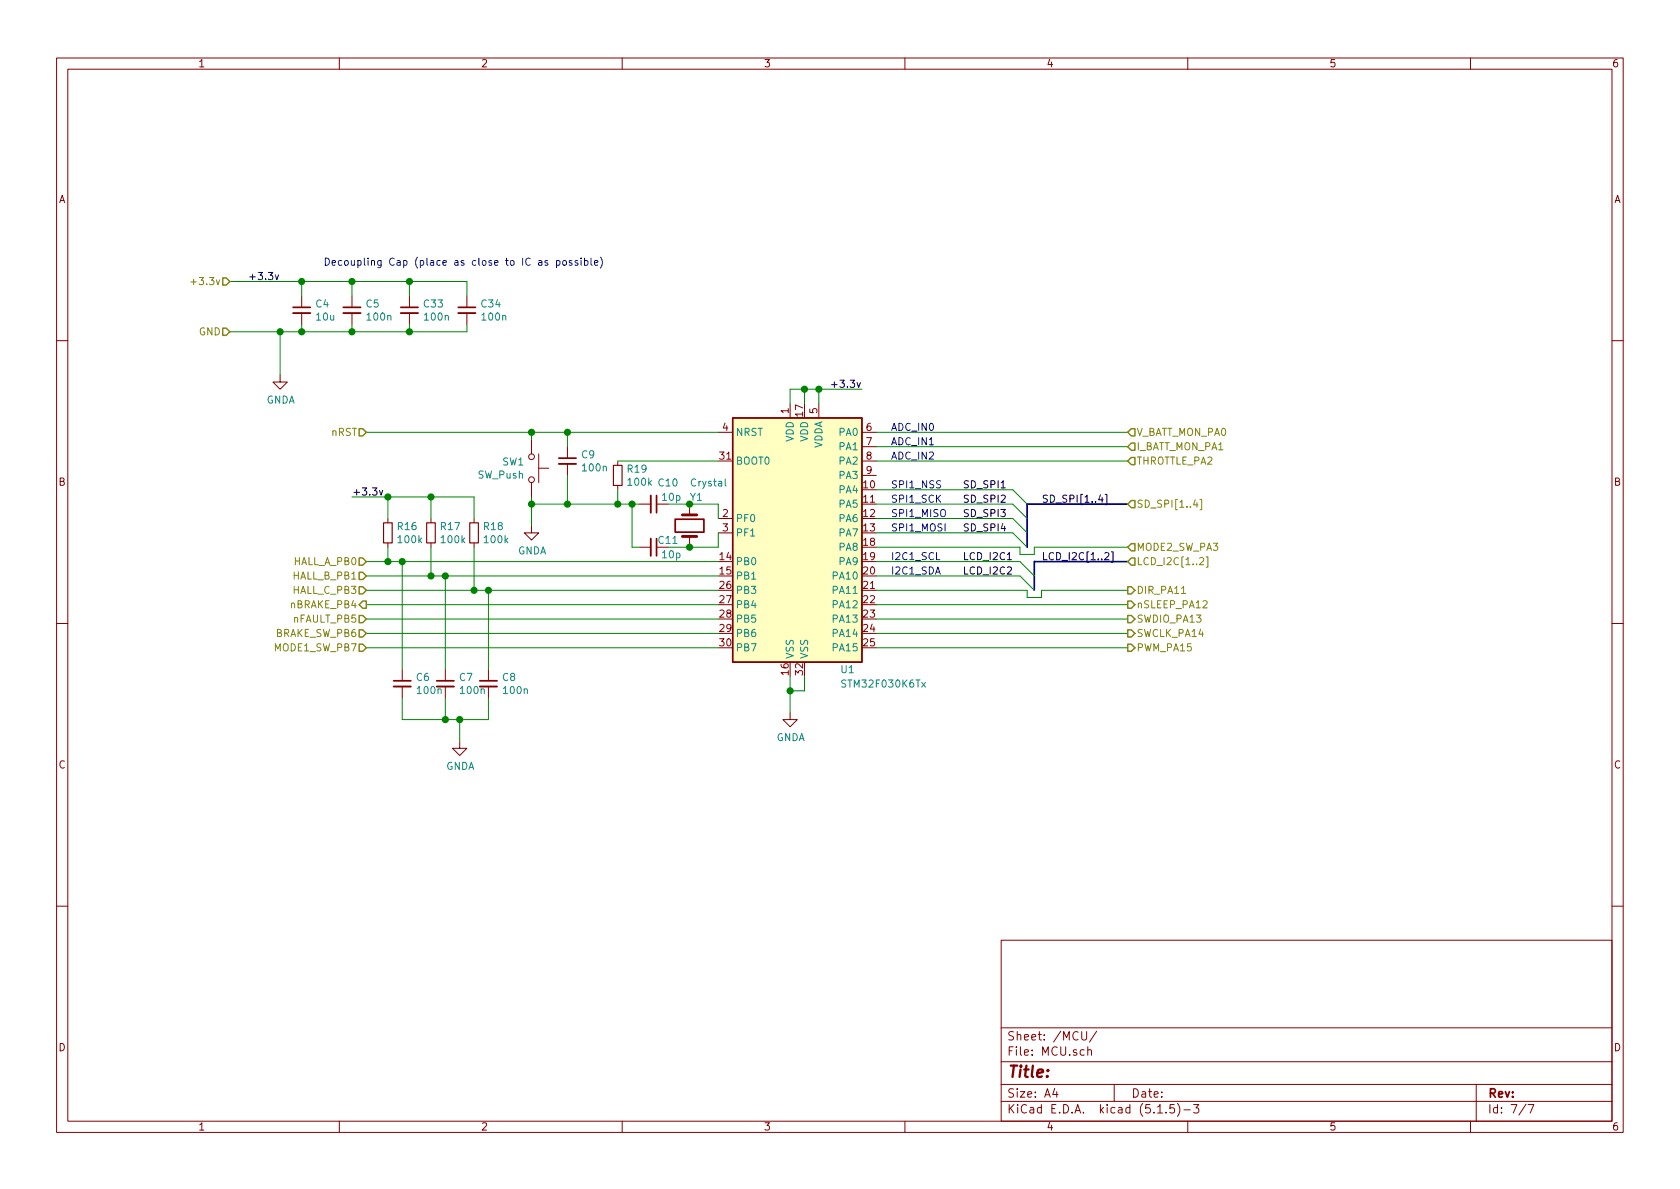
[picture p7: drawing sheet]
EESchema Schematic File Version 4
EELAYER 30 0
EELAYER END
$Descr A4 11693 8268
encoding utf-8
Sheet 7 7
Title ""
Date ""
Rev ""
Comp ""
Comment1 ""
Comment2 ""
Comment3 ""
Comment4 ""
$EndDescr
$Comp
L MCU_ST_STM32F0:STM32F030K6Tx U?
U 1 1
P 5600 3700
AR Path="/5F8C2CD9" Ref="U?"  Part="1" 
AR Path="/5F8BD648/5F8C2CD9" Ref="U1"  Part="1" 
F 0 "U1" H 5900 2750 50  0000 C CNN
F 1 "STM32F030K6Tx" H 6150 2650 50  0000 C CNN
F 2 "Package_QFP:LQFP-32_7x7mm_P0.8mm" H 5100 2800 50  0001 R CNN
F 3 "http://www.st.com/st-web-ui/static/active/en/resource/technical/document/datasheet/DM00088500.pdf" H 5600 3700 50  0001 C CNN
	1    5600 3700
	1    0    0    -1  
$EndComp
Wire Wire Line
	5500 2700 5600 2700
Wire Wire Line
	5700 2700 5700 2800
Wire Wire Line
	5500 2700 5500 2800
Wire Wire Line
	5600 2700 5600 2800
Connection ~ 5600 2700
Wire Wire Line
	5600 2700 5700 2700
Wire Wire Line
	5500 4700 5500 4800
Wire Wire Line
	5600 4800 5600 4700
Text HLabel 1600 2300 0    50   Input ~ 0
GND
Wire Wire Line
	6100 3000 7850 3000
Text Notes 6200 3000 0    50   ~ 0
ADC_IN0
Text Notes 6200 3100 0    50   ~ 0
ADC_IN1
Wire Wire Line
	6100 3100 7850 3100
Text Notes 6200 3600 0    50   ~ 0
SPI1_MISO
Text Notes 6200 3700 0    50   ~ 0
SPI1_MOSI
Text Notes 6200 3900 0    50   ~ 0
I2C1_SCL
Wire Wire Line
	6100 3600 7050 3600
Text Notes 6200 4000 0    50   ~ 0
I2C1_SDA
Text Notes 6200 3500 0    50   ~ 0
SPI1_SCK
Text Notes 6200 3400 0    50   ~ 0
SPI1_NSS
$Comp
L Device:C_Small C11
U 1 1
P 4550 3800
F 0 "C11" V 4500 3900 50  0000 C CNN
F 1 "10p" V 4600 3850 50  0000 L CNN
F 2 "Capacitor_SMD:C_0805_2012Metric" H 4550 3800 50  0001 C CNN
F 3 "~" H 4550 3800 50  0001 C CNN
	1    4550 3800
	0    1    1    0   
$EndComp
Wire Wire Line
	4400 3500 4450 3500
Wire Wire Line
	5000 3500 5000 3600
Wire Wire Line
	5000 3700 5000 3800
$Comp
L Device:C_Small C10
U 1 1
P 4550 3500
F 0 "C10" V 4400 3600 50  0000 C CNN
F 1 "10p" V 4500 3550 50  0000 L CNN
F 2 "Capacitor_SMD:C_0805_2012Metric" H 4550 3500 50  0001 C CNN
F 3 "~" H 4550 3500 50  0001 C CNN
	1    4550 3500
	0    1    1    0   
$EndComp
Wire Wire Line
	4450 3800 4400 3800
Wire Wire Line
	6100 3400 7050 3400
Wire Wire Line
	6100 3500 7050 3500
Text HLabel 7850 3000 2    50   Input ~ 0
V_BATT_MON_PA0
Text HLabel 7850 3100 2    50   Input ~ 0
I_BATT_MON_PA1
Text HLabel 7850 3800 2    50   Input ~ 0
MODE2_SW_PA3
Text HLabel 7850 3500 2    50   Input ~ 0
SD_SPI[1..4]
Wire Bus Line
	7150 3500 7850 3500
Entry Wire Line
	7050 3400 7150 3500
Entry Wire Line
	7050 3500 7150 3600
Entry Wire Line
	7050 3600 7150 3700
Entry Wire Line
	7050 3700 7150 3800
Text Label 6700 3400 0    50   ~ 0
SD_SPI1
Text Label 6700 3500 0    50   ~ 0
SD_SPI2
Text Label 6700 3600 0    50   ~ 0
SD_SPI3
Text Label 6700 3700 0    50   ~ 0
SD_SPI4
Text Label 7250 3500 0    50   ~ 0
SD_SPI[1..4]
Text Label 6700 3900 0    50   ~ 0
LCD_I2C1
Text Label 6700 4000 0    50   ~ 0
LCD_I2C2
Wire Bus Line
	7850 3900 7200 3900
Entry Wire Line
	7100 3900 7200 4000
Wire Wire Line
	6100 3900 7100 3900
Text Label 7250 3900 0    50   ~ 0
LCD_I2C[1..2]
Wire Wire Line
	5000 4100 3400 4100
Text HLabel 2550 3900 0    50   Input ~ 0
HALL_A_PB0
Text HLabel 2550 4000 0    50   Input ~ 0
HALL_B_PB1
Text HLabel 2550 4100 0    50   Input ~ 0
HALL_C_PB3
Text HLabel 2550 4200 0    50   Output ~ 0
nBRAKE_PB4
Text HLabel 2550 4300 0    50   Input ~ 0
nFAULT_PB5
Wire Wire Line
	5000 4200 2550 4200
Text HLabel 2550 3000 0    50   Input ~ 0
nRST
Connection ~ 3950 3000
Wire Wire Line
	3950 3000 3950 3100
$Comp
L Device:C_Small C9
U 1 1
P 3950 3200
F 0 "C9" H 4042 3246 50  0000 L CNN
F 1 "100n" H 4042 3155 50  0000 L CNN
F 2 "Capacitor_SMD:C_0805_2012Metric" H 3950 3200 50  0001 C CNN
F 3 "~" H 3950 3200 50  0001 C CNN
	1    3950 3200
	1    0    0    -1  
$EndComp
Wire Wire Line
	5500 4800 5500 4950
Connection ~ 5500 4800
Wire Wire Line
	5500 4800 5600 4800
Wire Wire Line
	4400 3500 4300 3500
Connection ~ 4400 3500
Wire Wire Line
	5000 4400 2550 4400
Text HLabel 2550 4400 0    50   Input ~ 0
BRAKE_SW_PB6
Wire Wire Line
	3950 3300 3950 3500
Connection ~ 3950 3500
Wire Wire Line
	3950 3000 3700 3000
$Comp
L Switch:SW_Push SW1
U 1 1
P 3700 3250
F 0 "SW1" V 3654 3202 50  0000 R CNN
F 1 "SW_Push" V 3745 3202 50  0000 R CNN
F 2 "Button_Switch_SMD:SW_Push_1P1T_NO_6x6mm_H9.5mm" H 3700 3450 50  0001 C CNN
F 3 "~" H 3700 3450 50  0001 C CNN
	1    3700 3250
	0    1    1    0   
$EndComp
Wire Wire Line
	3700 3450 3700 3500
Wire Wire Line
	3700 3500 3950 3500
Wire Wire Line
	3700 3050 3700 3000
Connection ~ 3700 3000
Wire Wire Line
	3700 3000 2550 3000
Wire Wire Line
	3700 3650 3700 3500
Connection ~ 3700 3500
$Comp
L Device:R_Small R19
U 1 1
P 4300 3300
F 0 "R19" H 4359 3346 50  0000 L CNN
F 1 "100k" H 4359 3255 50  0000 L CNN
F 2 "Resistor_SMD:R_0805_2012Metric_Pad1.15x1.40mm_HandSolder" H 4300 3300 50  0001 C CNN
F 3 "~" H 4300 3300 50  0001 C CNN
	1    4300 3300
	1    0    0    -1  
$EndComp
Wire Wire Line
	4300 3400 4300 3500
Connection ~ 4300 3500
Wire Wire Line
	4300 3500 3950 3500
Wire Wire Line
	4300 3200 5000 3200
$Comp
L Device:R_Small R16
U 1 1
P 2700 3700
F 0 "R16" H 2759 3746 50  0000 L CNN
F 1 "100k" H 2759 3655 50  0000 L CNN
F 2 "Resistor_SMD:R_0805_2012Metric_Pad1.15x1.40mm_HandSolder" H 2700 3700 50  0001 C CNN
F 3 "~" H 2700 3700 50  0001 C CNN
	1    2700 3700
	1    0    0    -1  
$EndComp
$Comp
L Device:R_Small R17
U 1 1
P 3000 3700
F 0 "R17" H 3059 3746 50  0000 L CNN
F 1 "100k" H 3059 3655 50  0000 L CNN
F 2 "Resistor_SMD:R_0805_2012Metric_Pad1.15x1.40mm_HandSolder" H 3000 3700 50  0001 C CNN
F 3 "~" H 3000 3700 50  0001 C CNN
	1    3000 3700
	1    0    0    -1  
$EndComp
$Comp
L Device:R_Small R18
U 1 1
P 3300 3700
F 0 "R18" H 3359 3746 50  0000 L CNN
F 1 "100k" H 3359 3655 50  0000 L CNN
F 2 "Resistor_SMD:R_0805_2012Metric_Pad1.15x1.40mm_HandSolder" H 3300 3700 50  0001 C CNN
F 3 "~" H 3300 3700 50  0001 C CNN
	1    3300 3700
	1    0    0    -1  
$EndComp
Wire Wire Line
	2550 3900 2700 3900
Wire Wire Line
	2700 3800 2700 3900
Connection ~ 2700 3900
Wire Wire Line
	2700 3900 2800 3900
Wire Wire Line
	3000 3800 3000 4000
Connection ~ 3000 4000
Wire Wire Line
	3000 4000 2550 4000
Wire Wire Line
	3300 3800 3300 4100
Connection ~ 3300 4100
Wire Wire Line
	3300 4100 2550 4100
Wire Wire Line
	2700 3600 2700 3450
Wire Wire Line
	3000 3600 3000 3450
Wire Wire Line
	3300 3600 3300 3450
Wire Wire Line
	3300 3450 3000 3450
Connection ~ 3000 3450
Text HLabel 1600 1950 0    50   Input ~ 0
+3.3v
Wire Wire Line
	1600 2300 1950 2300
Wire Wire Line
	1950 2300 1950 2600
Text Label 1950 1950 2    50   ~ 0
+3.3v
$Comp
L Device:C_Small C4
U 1 1
P 2100 2150
F 0 "C4" H 2192 2196 50  0000 L CNN
F 1 "10u" H 2192 2105 50  0000 L CNN
F 2 "Capacitor_SMD:C_0805_2012Metric_Pad1.15x1.40mm_HandSolder" H 2100 2150 50  0001 C CNN
F 3 "~" H 2100 2150 50  0001 C CNN
	1    2100 2150
	1    0    0    -1  
$EndComp
Text Label 6000 2700 2    50   ~ 0
+3.3v
Wire Wire Line
	2100 2250 2100 2300
Wire Wire Line
	2100 2300 1950 2300
Connection ~ 1950 2300
Wire Wire Line
	2100 2050 2100 1950
Wire Wire Line
	1600 1950 2100 1950
Text Notes 2250 1850 0    50   ~ 0
Decoupling Cap (place as close to IC as possible)
Connection ~ 5700 2700
Wire Wire Line
	5700 2700 6000 2700
Text Label 2450 3450 0    50   ~ 0
+3.3v
Wire Wire Line
	2700 3450 3000 3450
Wire Wire Line
	2700 3450 2450 3450
Connection ~ 2700 3450
Wire Wire Line
	5000 4500 2550 4500
Text HLabel 2550 4500 0    50   Input ~ 0
MODE1_SW_PB7
Text Notes 6200 3200 0    50   ~ 0
ADC_IN2
Wire Wire Line
	7100 3800 7100 3850
Wire Wire Line
	7100 3850 7200 3850
Wire Wire Line
	7200 3850 7200 3800
Wire Wire Line
	6100 3800 7100 3800
Wire Wire Line
	7200 3800 7850 3800
$Comp
L Device:C_Small C6
U 1 1
P 2800 4750
F 0 "C6" H 2892 4796 50  0000 L CNN
F 1 "100n" H 2892 4705 50  0000 L CNN
F 2 "Capacitor_SMD:C_0805_2012Metric_Pad1.15x1.40mm_HandSolder" H 2800 4750 50  0001 C CNN
F 3 "~" H 2800 4750 50  0001 C CNN
	1    2800 4750
	1    0    0    -1  
$EndComp
$Comp
L Device:C_Small C7
U 1 1
P 3100 4750
F 0 "C7" H 3192 4796 50  0000 L CNN
F 1 "100n" H 3192 4705 50  0000 L CNN
F 2 "Capacitor_SMD:C_0805_2012Metric_Pad1.15x1.40mm_HandSolder" H 3100 4750 50  0001 C CNN
F 3 "~" H 3100 4750 50  0001 C CNN
	1    3100 4750
	1    0    0    -1  
$EndComp
$Comp
L Device:C_Small C8
U 1 1
P 3400 4750
F 0 "C8" H 3492 4796 50  0000 L CNN
F 1 "100n" H 3492 4705 50  0000 L CNN
F 2 "Capacitor_SMD:C_0805_2012Metric_Pad1.15x1.40mm_HandSolder" H 3400 4750 50  0001 C CNN
F 3 "~" H 3400 4750 50  0001 C CNN
	1    3400 4750
	1    0    0    -1  
$EndComp
Wire Wire Line
	2550 4300 5000 4300
Wire Wire Line
	2800 4650 2800 3900
Connection ~ 2800 3900
Wire Wire Line
	2800 3900 5000 3900
Wire Wire Line
	3100 4650 3100 4000
Wire Wire Line
	3000 4000 3100 4000
Connection ~ 3100 4000
Wire Wire Line
	3100 4000 5000 4000
Wire Wire Line
	3400 4100 3400 4650
Connection ~ 3400 4100
Wire Wire Line
	3400 4100 3300 4100
Wire Wire Line
	2800 4850 2800 5000
Wire Wire Line
	2800 5000 3100 5000
Wire Wire Line
	3400 5000 3400 4850
Wire Wire Line
	3100 4850 3100 5000
Connection ~ 3100 5000
Wire Wire Line
	3100 5000 3200 5000
Wire Wire Line
	3200 5150 3200 5000
Connection ~ 3200 5000
Wire Wire Line
	3200 5000 3400 5000
$Comp
L Device:C_Small C5
U 1 1
P 2450 2150
F 0 "C5" H 2542 2196 50  0000 L CNN
F 1 "100n" H 2542 2105 50  0000 L CNN
F 2 "Capacitor_SMD:C_0805_2012Metric_Pad1.15x1.40mm_HandSolder" H 2450 2150 50  0001 C CNN
F 3 "~" H 2450 2150 50  0001 C CNN
	1    2450 2150
	1    0    0    -1  
$EndComp
Wire Wire Line
	2450 2050 2450 1950
Wire Wire Line
	2450 1950 2100 1950
Connection ~ 2100 1950
Wire Wire Line
	2450 2250 2450 2300
Wire Wire Line
	2450 2300 2100 2300
Connection ~ 2100 2300
Wire Wire Line
	3950 3000 5000 3000
$Comp
L power:GNDA #PWR0113
U 1 1
P 5500 4950
F 0 "#PWR0113" H 5500 4700 50  0001 C CNN
F 1 "GNDA" H 5505 4777 50  0000 C CNN
F 2 "" H 5500 4950 50  0001 C CNN
F 3 "" H 5500 4950 50  0001 C CNN
	1    5500 4950
	1    0    0    -1  
$EndComp
$Comp
L power:GNDA #PWR0116
U 1 1
P 3700 3650
F 0 "#PWR0116" H 3700 3400 50  0001 C CNN
F 1 "GNDA" H 3705 3477 50  0000 C CNN
F 2 "" H 3700 3650 50  0001 C CNN
F 3 "" H 3700 3650 50  0001 C CNN
	1    3700 3650
	1    0    0    -1  
$EndComp
$Comp
L power:GNDA #PWR0122
U 1 1
P 3200 5150
F 0 "#PWR0122" H 3200 4900 50  0001 C CNN
F 1 "GNDA" H 3205 4977 50  0000 C CNN
F 2 "" H 3200 5150 50  0001 C CNN
F 3 "" H 3200 5150 50  0001 C CNN
	1    3200 5150
	1    0    0    -1  
$EndComp
$Comp
L power:GNDA #PWR0123
U 1 1
P 1950 2600
F 0 "#PWR0123" H 1950 2350 50  0001 C CNN
F 1 "GNDA" H 1955 2427 50  0000 C CNN
F 2 "" H 1950 2600 50  0001 C CNN
F 3 "" H 1950 2600 50  0001 C CNN
	1    1950 2600
	1    0    0    -1  
$EndComp
Wire Wire Line
	4400 3500 4400 3800
Wire Wire Line
	5000 3500 4800 3500
Connection ~ 4800 3500
Wire Wire Line
	4650 3500 4800 3500
Connection ~ 4800 3800
Wire Wire Line
	4800 3800 5000 3800
Wire Wire Line
	4650 3800 4800 3800
$Comp
L Device:Crystal Y1
U 1 1
P 4800 3650
F 0 "Y1" V 4600 3650 50  0000 L CNN
F 1 "Crystal" V 4500 3650 50  0000 L CNN
F 2 "Crystal:Crystal_SMD_HC49-SD" H 4800 3650 50  0001 C CNN
F 3 "~" H 4800 3650 50  0001 C CNN
	1    4800 3650
	0    1    1    0   
$EndComp
Text HLabel 7850 3200 2    50   Input ~ 0
THROTTLE_PA2
Wire Wire Line
	6100 3200 7850 3200
$Comp
L Device:C_Small C33
U 1 1
P 2850 2150
F 0 "C33" H 2942 2196 50  0000 L CNN
F 1 "100n" H 2942 2105 50  0000 L CNN
F 2 "Capacitor_SMD:C_0805_2012Metric_Pad1.15x1.40mm_HandSolder" H 2850 2150 50  0001 C CNN
F 3 "~" H 2850 2150 50  0001 C CNN
	1    2850 2150
	1    0    0    -1  
$EndComp
Wire Wire Line
	2450 1950 2850 1950
Wire Wire Line
	2850 1950 2850 2050
Connection ~ 2450 1950
Wire Wire Line
	2850 2250 2850 2300
Wire Wire Line
	2850 2300 2450 2300
Connection ~ 2450 2300
$Comp
L Device:C_Small C34
U 1 1
P 3250 2150
F 0 "C34" H 3342 2196 50  0000 L CNN
F 1 "100n" H 3342 2105 50  0000 L CNN
F 2 "Capacitor_SMD:C_0805_2012Metric_Pad1.15x1.40mm_HandSolder" H 3250 2150 50  0001 C CNN
F 3 "~" H 3250 2150 50  0001 C CNN
	1    3250 2150
	1    0    0    -1  
$EndComp
Wire Wire Line
	2850 1950 3250 1950
Wire Wire Line
	3250 1950 3250 2050
Connection ~ 2850 1950
Wire Wire Line
	3250 2250 3250 2300
Wire Wire Line
	3250 2300 2850 2300
Connection ~ 2850 2300
Wire Wire Line
	6100 3700 7050 3700
Entry Wire Line
	7100 4000 7200 4100
Wire Wire Line
	6100 4000 7100 4000
Text HLabel 7850 3900 2    50   Input ~ 0
LCD_I2C[1..2]
Wire Wire Line
	6100 4400 7850 4400
Text HLabel 7850 4400 2    50   Output ~ 0
SWCLK_PA14
Text HLabel 7850 4300 2    50   Output ~ 0
SWDIO_PA13
Wire Wire Line
	6100 4300 7850 4300
Wire Wire Line
	7850 4500 6100 4500
Wire Wire Line
	7150 4100 6100 4100
Wire Wire Line
	7150 4150 7150 4100
Wire Wire Line
	7250 4150 7150 4150
Wire Wire Line
	7850 4200 6100 4200
Wire Wire Line
	7250 4100 7850 4100
Wire Wire Line
	7250 4150 7250 4100
Text HLabel 7850 4200 2    50   Output ~ 0
nSLEEP_PA12
Text HLabel 7850 4100 2    50   Output ~ 0
DIR_PA11
Text HLabel 7850 4500 2    50   Output ~ 0
PWM_PA15
Wire Bus Line
	7200 3900 7200 4100
Wire Bus Line
	7150 3500 7150 3800
$EndSCHEMATC
